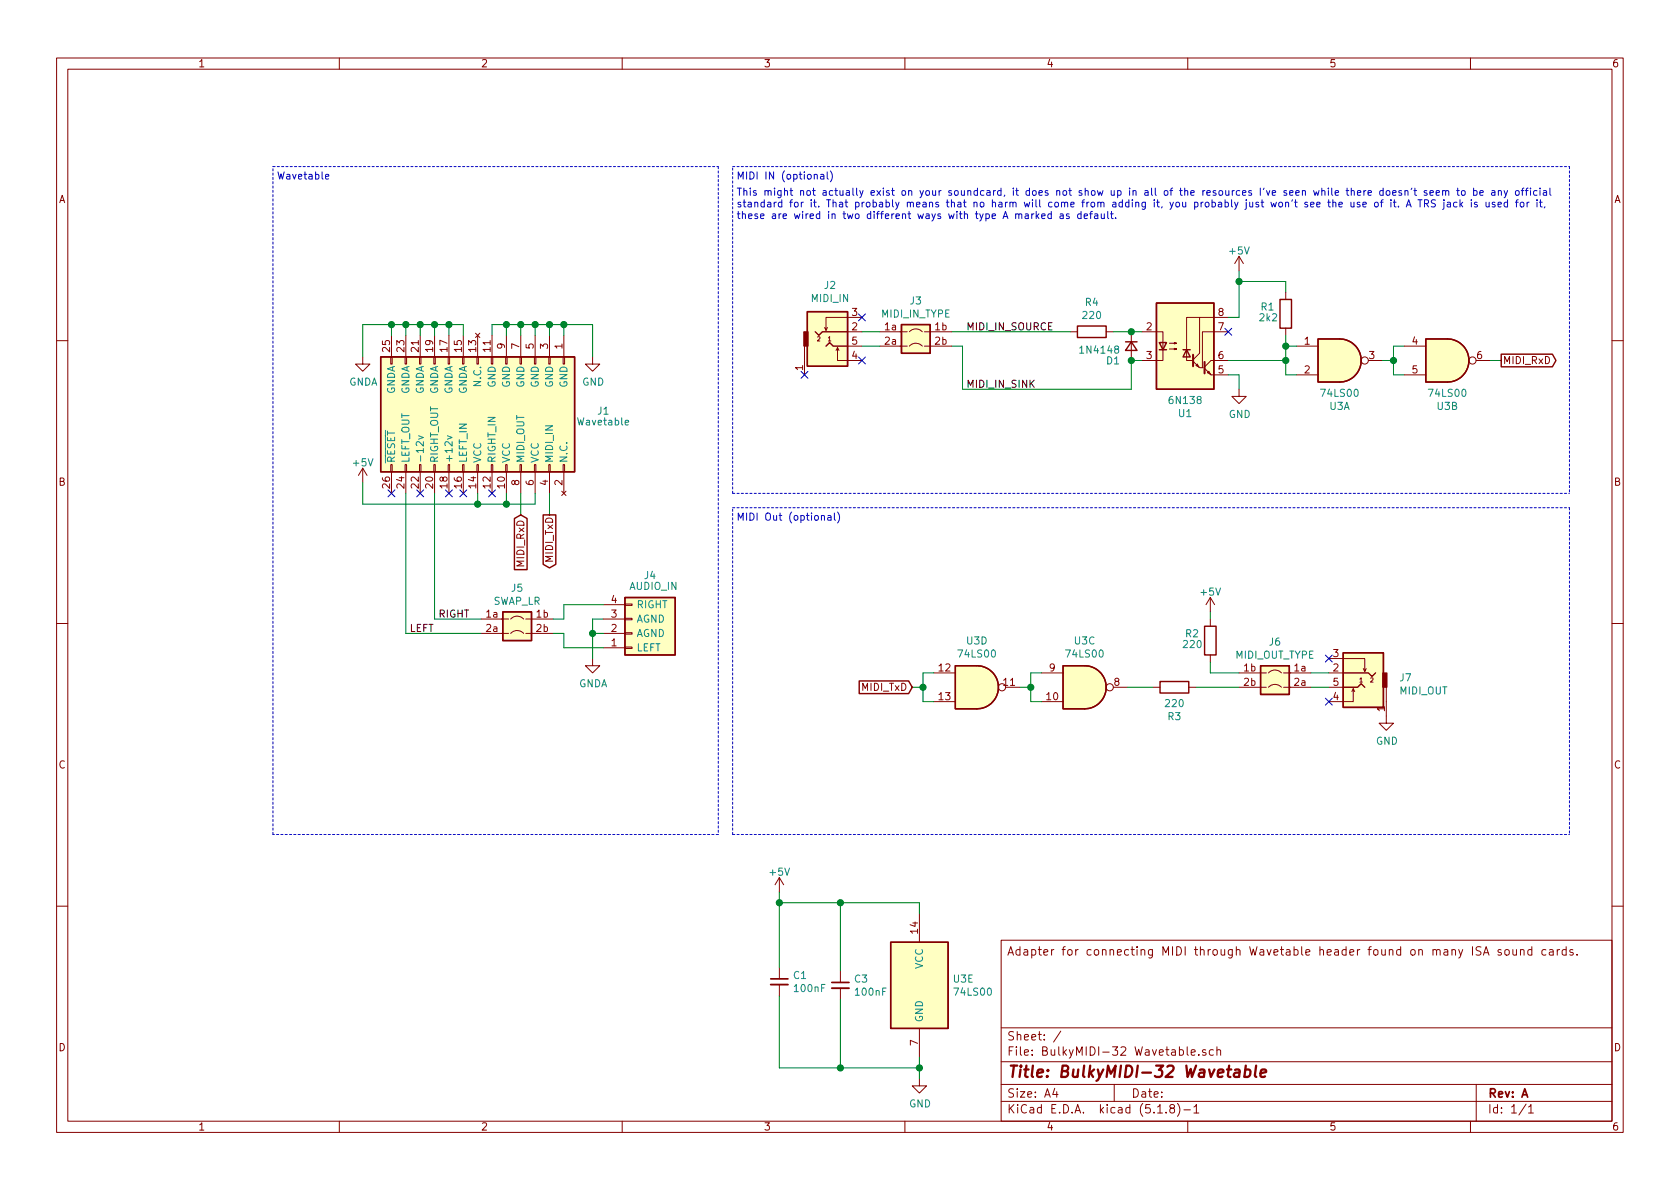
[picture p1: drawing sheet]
EESchema Schematic File Version 4
EELAYER 30 0
EELAYER END
$Descr A4 11693 8268
encoding utf-8
Sheet 1 1
Title "BulkyMIDI-32 Wavetable"
Date ""
Rev "A"
Comp ""
Comment1 ""
Comment2 ""
Comment3 ""
Comment4 "Adapter for connecting MIDI through Wavetable header found on many ISA sound cards."
$EndDescr
$Comp
L Device:C_Small C1
U 1 1
P 5425 6825
F 0 "C1" H 5517 6871 50  0000 L CNN
F 1 "100nF" H 5517 6780 50  0000 L CNN
F 2 "Capacitor_THT:C_Disc_D4.7mm_W2.5mm_P5.00mm" H 5425 6825 50  0001 C CNN
F 3 "~" H 5425 6825 50  0001 C CNN
	1    5425 6825
	1    0    0    -1  
$EndComp
$Comp
L power:+5V #PWR020
U 1 1
P 5425 6200
F 0 "#PWR020" H 5425 6050 50  0001 C CNN
F 1 "+5V" H 5425 6340 50  0000 C CNN
F 2 "" H 5425 6200 50  0000 C CNN
F 3 "" H 5425 6200 50  0000 C CNN
	1    5425 6200
	1    0    0    -1  
$EndComp
Wire Wire Line
	6400 7425 6400 7350
$Comp
L power:+5V #PWR0119
U 1 1
P 8425 4250
F 0 "#PWR0119" H 8425 4100 50  0001 C CNN
F 1 "+5V" H 8425 4390 50  0000 C CNN
F 2 "" H 8425 4250 50  0000 C CNN
F 3 "" H 8425 4250 50  0000 C CNN
	1    8425 4250
	-1   0    0    -1  
$EndComp
$Comp
L Device:R R2
U 1 1
P 8425 4450
F 0 "R2" H 8350 4500 50  0000 R CNN
F 1 "220" H 8375 4425 50  0000 R CNN
F 2 "Resistor_THT:R_Axial_DIN0207_L6.3mm_D2.5mm_P10.16mm_Horizontal" V 8355 4450 50  0001 C CNN
F 3 "~" H 8425 4450 50  0001 C CNN
	1    8425 4450
	1    0    0    -1  
$EndComp
Wire Wire Line
	8425 4250 8425 4300
$Comp
L power:GND #PWR0103
U 1 1
P 6400 7500
F 0 "#PWR0103" H 6400 7250 50  0001 C CNN
F 1 "GND" H 6405 7327 50  0000 C CNN
F 2 "" H 6400 7500 50  0001 C CNN
F 3 "" H 6400 7500 50  0001 C CNN
	1    6400 7500
	1    0    0    -1  
$EndComp
Wire Wire Line
	6400 6275 6400 6350
Wire Wire Line
	5425 6200 5425 6275
Connection ~ 6400 7425
Wire Wire Line
	6400 7425 6400 7500
Wire Notes Line
	10925 1150 10925 3425
Wire Notes Line
	5100 3425 5100 1150
Wire Wire Line
	8425 4675 8425 4600
Text Notes 5125 1250 0    50   ~ 0
MIDI IN (optional)
$Comp
L 74xx:74LS00 U3
U 5 1
P 6400 6850
F 0 "U3" H 6630 6896 50  0000 L CNN
F 1 "74LS00" H 6630 6805 50  0000 L CNN
F 2 "Package_DIP:DIP-14_W7.62mm_Socket_LongPads" H 6400 6850 50  0001 C CNN
F 3 "http://www.ti.com/lit/gpn/sn74ls00" H 6400 6850 50  0001 C CNN
	5    6400 6850
	1    0    0    -1  
$EndComp
$Comp
L 74xx:74LS00 U3
U 3 1
P 7550 4775
F 0 "U3" H 7550 5100 50  0000 C CNN
F 1 "74LS00" H 7550 5009 50  0000 C CNN
F 2 "Package_DIP:DIP-14_W7.62mm_Socket_LongPads" H 7550 4775 50  0001 C CNN
F 3 "http://www.ti.com/lit/gpn/sn74ls00" H 7550 4775 50  0001 C CNN
	3    7550 4775
	1    0    0    -1  
$EndComp
$Comp
L 74xx:74LS00 U3
U 4 1
P 6800 4775
F 0 "U3" H 6800 5100 50  0000 C CNN
F 1 "74LS00" H 6800 5009 50  0000 C CNN
F 2 "Package_DIP:DIP-14_W7.62mm_Socket_LongPads" H 6800 4775 50  0001 C CNN
F 3 "http://www.ti.com/lit/gpn/sn74ls00" H 6800 4775 50  0001 C CNN
	4    6800 4775
	1    0    0    -1  
$EndComp
Text GLabel 3625 3575 3    50   Input ~ 0
MIDI_RxD
Wire Wire Line
	10375 2500 10450 2500
Text GLabel 10450 2500 2    50   Output ~ 0
MIDI_RxD
Wire Wire Line
	8625 1875 8625 1950
Connection ~ 8625 1950
Wire Wire Line
	8950 1950 8625 1950
Wire Wire Line
	8950 2025 8950 1950
Wire Wire Line
	8625 1950 8625 2200
Connection ~ 8950 2400
Wire Wire Line
	8950 2325 8950 2400
$Comp
L Device:R R1
U 1 1
P 8950 2175
F 0 "R1" H 8875 2225 50  0000 R CNN
F 1 "2k2" H 8900 2150 50  0000 R CNN
F 2 "Resistor_THT:R_Axial_DIN0207_L6.3mm_D2.5mm_P10.16mm_Horizontal" V 8880 2175 50  0001 C CNN
F 3 "~" H 8950 2175 50  0001 C CNN
	1    8950 2175
	1    0    0    -1  
$EndComp
Wire Wire Line
	8950 2500 8950 2400
Connection ~ 8950 2500
Wire Wire Line
	8550 2500 8950 2500
Wire Wire Line
	7875 2300 7950 2300
Connection ~ 7875 2300
Wire Wire Line
	7875 2300 7750 2300
Connection ~ 7875 2500
Wire Wire Line
	7875 2700 7875 2500
NoConn ~ 8550 2300
$Comp
L power:+5V #PWR0104
U 1 1
P 8625 1875
F 0 "#PWR0104" H 8625 1725 50  0001 C CNN
F 1 "+5V" H 8625 2015 50  0000 C CNN
F 2 "" H 8625 1875 50  0000 C CNN
F 3 "" H 8625 1875 50  0000 C CNN
	1    8625 1875
	1    0    0    -1  
$EndComp
Wire Wire Line
	8550 2200 8625 2200
$Comp
L power:GND #PWR0105
U 1 1
P 8625 2700
F 0 "#PWR0105" H 8625 2450 50  0001 C CNN
F 1 "GND" H 8630 2527 50  0000 C CNN
F 2 "" H 8625 2700 50  0001 C CNN
F 3 "" H 8625 2700 50  0001 C CNN
	1    8625 2700
	1    0    0    -1  
$EndComp
Wire Wire Line
	8625 2600 8625 2700
Wire Wire Line
	8550 2600 8625 2600
Wire Wire Line
	7950 2500 7875 2500
$Comp
L Isolator:6N138 U1
U 1 1
P 8250 2400
F 0 "U1" H 8250 1933 50  0000 C CNN
F 1 "6N138" H 8250 2024 50  0000 C CNN
F 2 "Package_DIP:DIP-8_W7.62mm_Socket_LongPads" H 8540 2100 50  0001 C CNN
F 3 "http://www.onsemi.com/pub/Collateral/HCPL2731-D.pdf" H 8540 2100 50  0001 C CNN
	1    8250 2400
	1    0    0    -1  
$EndComp
Wire Wire Line
	8950 2400 9025 2400
Wire Wire Line
	8950 2600 8950 2500
Wire Wire Line
	9025 2600 8950 2600
Wire Wire Line
	9700 2500 9700 2400
Connection ~ 9700 2500
Wire Wire Line
	9700 2500 9625 2500
Wire Wire Line
	9700 2400 9775 2400
Wire Wire Line
	9700 2600 9700 2500
Wire Wire Line
	9775 2600 9700 2600
$Comp
L 74xx:74LS00 U3
U 2 1
P 10075 2500
F 0 "U3" H 10075 2183 50  0000 C CNN
F 1 "74LS00" H 10075 2274 50  0000 C CNN
F 2 "Package_DIP:DIP-14_W7.62mm_Socket_LongPads" H 10075 2500 50  0001 C CNN
F 3 "http://www.ti.com/lit/gpn/sn74ls00" H 10075 2500 50  0001 C CNN
	2    10075 2500
	1    0    0    -1  
$EndComp
$Comp
L 74xx:74LS00 U3
U 1 1
P 9325 2500
F 0 "U3" H 9325 2183 50  0000 C CNN
F 1 "74LS00" H 9325 2274 50  0000 C CNN
F 2 "Package_DIP:DIP-14_W7.62mm_Socket_LongPads" H 9325 2500 50  0001 C CNN
F 3 "http://www.ti.com/lit/gpn/sn74ls00" H 9325 2500 50  0001 C CNN
	1    9325 2500
	1    0    0    -1  
$EndComp
$Comp
L Device:R R4
U 1 1
P 7600 2300
F 0 "R4" V 7393 2300 50  0000 C CNN
F 1 "220" V 7484 2300 50  0000 C CNN
F 2 "Resistor_THT:R_Axial_DIN0207_L6.3mm_D2.5mm_P10.16mm_Horizontal" V 7530 2300 50  0001 C CNN
F 3 "~" H 7600 2300 50  0001 C CNN
	1    7600 2300
	0    1    1    0   
$EndComp
$Comp
L Device:D_Small D1
U 1 1
P 7875 2400
F 0 "D1" V 7975 2325 50  0000 R CNN
F 1 "1N4148" V 7900 2325 50  0000 R CNN
F 2 "Diode_THT:D_DO-35_SOD27_P7.62mm_Horizontal" H 7875 2400 50  0001 C CNN
F 3 "~" H 7875 2400 50  0001 C CNN
	1    7875 2400
	0    1    1    0   
$EndComp
Text GLabel 3825 3575 3    50   Output ~ 0
MIDI_TxD
Wire Wire Line
	3625 3575 3625 3425
Wire Wire Line
	3825 3575 3825 3425
$Comp
L Device:R R3
U 1 1
P 8175 4775
F 0 "R3" V 7968 4775 50  0000 C CNN
F 1 "220" V 8059 4775 50  0000 C CNN
F 2 "Resistor_THT:R_Axial_DIN0207_L6.3mm_D2.5mm_P10.16mm_Horizontal" V 8105 4775 50  0001 C CNN
F 3 "~" H 8175 4775 50  0001 C CNN
	1    8175 4775
	0    1    -1   0   
$EndComp
Wire Wire Line
	7250 4675 7175 4675
Wire Wire Line
	7175 4675 7175 4775
Wire Wire Line
	7175 4875 7250 4875
Wire Wire Line
	7175 4775 7100 4775
Connection ~ 7175 4775
Wire Wire Line
	7175 4775 7175 4875
Wire Wire Line
	6500 4675 6425 4675
Wire Wire Line
	6425 4675 6425 4775
Wire Wire Line
	6425 4875 6500 4875
Wire Wire Line
	6425 4775 6350 4775
Connection ~ 6425 4775
Wire Wire Line
	6425 4775 6425 4875
Wire Wire Line
	8625 4675 8425 4675
Text GLabel 6350 4775 0    50   Input ~ 0
MIDI_TxD
Wire Notes Line
	10925 3525 10925 5800
Wire Notes Line
	5100 5800 5100 3525
Text Notes 5125 3625 0    50   ~ 0
MIDI Out (optional)
Wire Notes Line
	5000 1150 5000 5800
Wire Notes Line
	5000 5800 1900 5800
Wire Notes Line
	1900 5800 1900 1150
Wire Notes Line
	1900 1150 5000 1150
$Comp
L Device:C_Small C3
U 1 1
P 5850 6850
F 0 "C3" H 5942 6896 50  0000 L CNN
F 1 "100nF" H 5942 6805 50  0000 L CNN
F 2 "Capacitor_THT:C_Disc_D4.7mm_W2.5mm_P5.00mm" H 5850 6850 50  0001 C CNN
F 3 "~" H 5850 6850 50  0001 C CNN
	1    5850 6850
	1    0    0    -1  
$EndComp
Wire Wire Line
	5425 6925 5425 7425
Wire Wire Line
	5425 7425 5850 7425
Wire Wire Line
	5425 6725 5425 6275
Connection ~ 5425 6275
Wire Wire Line
	5425 6275 5850 6275
Wire Wire Line
	5850 6950 5850 7425
Connection ~ 5850 7425
Wire Wire Line
	5850 7425 6400 7425
Wire Wire Line
	5850 6750 5850 6275
Connection ~ 5850 6275
Wire Wire Line
	5850 6275 6400 6275
Text Notes 1925 1250 0    50   ~ 0
Wavetable
$Comp
L wavetable:Wavetable J1
U 1 1
P 3275 2875
F 0 "J1" H 4200 2900 50  0000 C CNN
F 1 "Wavetable" H 4200 2825 50  0000 C CNN
F 2 "BulkyMIDI-32:Wavetable" V 3325 2925 50  0001 C CNN
F 3 "~" V 3325 2925 50  0001 C CNN
	1    3275 2875
	1    0    0    -1  
$EndComp
Wire Wire Line
	3725 3425 3725 3500
Wire Wire Line
	3725 3500 3525 3500
$Comp
L power:+5V #PWR0101
U 1 1
P 2525 3350
F 0 "#PWR0101" H 2525 3200 50  0001 C CNN
F 1 "+5V" H 2525 3490 50  0000 C CNN
F 2 "" H 2525 3350 50  0000 C CNN
F 3 "" H 2525 3350 50  0000 C CNN
	1    2525 3350
	1    0    0    -1  
$EndComp
Wire Wire Line
	2525 3350 2525 3500
Wire Wire Line
	3525 3425 3525 3500
Connection ~ 3525 3500
Wire Wire Line
	3525 3500 3325 3500
Wire Wire Line
	3325 3425 3325 3500
Connection ~ 3325 3500
Wire Wire Line
	3325 3500 2525 3500
NoConn ~ 2925 3425
NoConn ~ 3125 3425
NoConn ~ 2725 3425
$Comp
L power:GND #PWR0102
U 1 1
P 4125 2475
F 0 "#PWR0102" H 4125 2225 50  0001 C CNN
F 1 "GND" H 4130 2302 50  0000 C CNN
F 2 "" H 4125 2475 50  0001 C CNN
F 3 "" H 4125 2475 50  0001 C CNN
	1    4125 2475
	1    0    0    -1  
$EndComp
Wire Wire Line
	3425 2325 3425 2250
Wire Wire Line
	3425 2250 3525 2250
Wire Wire Line
	4125 2250 4125 2475
Wire Wire Line
	3525 2325 3525 2250
Connection ~ 3525 2250
Wire Wire Line
	3525 2250 3625 2250
Wire Wire Line
	3625 2325 3625 2250
Connection ~ 3625 2250
Wire Wire Line
	3625 2250 3725 2250
Wire Wire Line
	3725 2325 3725 2250
Connection ~ 3725 2250
Wire Wire Line
	3725 2250 3825 2250
Wire Wire Line
	3825 2325 3825 2250
Connection ~ 3825 2250
Wire Wire Line
	3825 2250 3925 2250
Wire Wire Line
	3925 2325 3925 2250
Connection ~ 3925 2250
Wire Wire Line
	3925 2250 4125 2250
$Comp
L power:GNDA #PWR0106
U 1 1
P 2525 2475
F 0 "#PWR0106" H 2525 2225 50  0001 C CNN
F 1 "GNDA" H 2530 2302 50  0000 C CNN
F 2 "" H 2525 2475 50  0001 C CNN
F 3 "" H 2525 2475 50  0001 C CNN
	1    2525 2475
	1    0    0    -1  
$EndComp
Wire Wire Line
	2525 2475 2525 2250
Wire Wire Line
	2525 2250 2725 2250
Wire Wire Line
	3225 2250 3225 2325
Wire Wire Line
	3125 2325 3125 2250
Connection ~ 3125 2250
Wire Wire Line
	3125 2250 3225 2250
Wire Wire Line
	3025 2325 3025 2250
Connection ~ 3025 2250
Wire Wire Line
	3025 2250 3125 2250
Wire Wire Line
	2925 2325 2925 2250
Connection ~ 2925 2250
Wire Wire Line
	2925 2250 3025 2250
Wire Wire Line
	2825 2325 2825 2250
Connection ~ 2825 2250
Wire Wire Line
	2825 2250 2925 2250
Wire Wire Line
	2725 2325 2725 2250
Connection ~ 2725 2250
Wire Wire Line
	2725 2250 2825 2250
NoConn ~ 3225 3425
NoConn ~ 3425 3425
$Comp
L BulkyMIDI:Analog_Audio J4
U 1 1
P 4400 4400
F 0 "J4" H 4525 4000 50  0000 C CNN
F 1 "AUDIO_IN" H 4550 4075 50  0000 C CNN
F 2 "Connector_PinHeader_2.54mm:PinHeader_1x04_P2.54mm_Horizontal" H 4400 4400 50  0001 C CNN
F 3 "~" H 4400 4400 50  0001 C CNN
	1    4400 4400
	1    0    0    1   
$EndComp
Wire Wire Line
	2825 3425 2825 4400
Wire Wire Line
	4200 4300 4125 4300
Wire Wire Line
	4125 4300 4125 4400
Wire Wire Line
	4200 4400 4125 4400
Connection ~ 4125 4400
Wire Wire Line
	4125 4400 4125 4575
$Comp
L power:GNDA #PWR0107
U 1 1
P 4125 4575
F 0 "#PWR0107" H 4125 4325 50  0001 C CNN
F 1 "GNDA" H 4130 4402 50  0000 C CNN
F 2 "" H 4125 4575 50  0001 C CNN
F 3 "" H 4125 4575 50  0001 C CNN
	1    4125 4575
	1    0    0    -1  
$EndComp
Text Label 2850 4400 0    50   ~ 0
LEFT
Text Label 3050 4300 0    50   ~ 0
RIGHT
$Comp
L solder_select:Jumper_4_Swappable J5
U 1 1
P 3550 4300
F 0 "J5" H 3600 4517 50  0000 C CNN
F 1 "SWAP_LR" H 3600 4426 50  0000 C CNN
F 2 "solder_bridge:select_swappable" H 3540 4300 50  0001 C CNN
F 3 "~" H 3540 4300 50  0001 C CNN
	1    3550 4300
	1    0    0    -1  
$EndComp
Wire Wire Line
	3850 4300 3925 4300
Wire Wire Line
	3925 4300 3925 4200
Wire Wire Line
	3925 4200 4200 4200
Wire Wire Line
	3850 4400 3925 4400
Wire Wire Line
	3925 4400 3925 4500
Wire Wire Line
	3925 4500 4200 4500
Wire Wire Line
	3025 3425 3025 4300
Wire Wire Line
	2825 4400 3350 4400
Wire Wire Line
	3025 4300 3350 4300
$Comp
L audio_jack:TRS_3.5mm J2
U 1 1
P 5800 2400
F 0 "J2" H 5778 2825 50  0000 C CNN
F 1 "MIDI_IN" H 5778 2734 50  0000 C CNN
F 2 "audio_jack:PJ-317_IN" H 6050 2500 50  0001 C CNN
F 3 "~" H 6050 2500 50  0001 C CNN
	1    5800 2400
	1    0    0    -1  
$EndComp
$Comp
L solder_select:Jumper_4_Swappable J3
U 1 1
P 6325 2300
F 0 "J3" H 6375 2517 50  0000 C CNN
F 1 "MIDI_IN_TYPE" H 6375 2426 50  0000 C CNN
F 2 "solder_bridge:select_swappable" H 6315 2300 50  0001 C CNN
F 3 "~" H 6315 2300 50  0001 C CNN
	1    6325 2300
	1    0    0    -1  
$EndComp
NoConn ~ 6000 2500
NoConn ~ 6000 2200
NoConn ~ 5600 2600
Wire Wire Line
	6000 2300 6125 2300
Wire Wire Line
	6000 2400 6125 2400
Text Label 6725 2300 0    50   ~ 0
MIDI_IN_SOURCE
Wire Wire Line
	6625 2300 7450 2300
Wire Wire Line
	6625 2400 6700 2400
Wire Wire Line
	6700 2400 6700 2700
Wire Wire Line
	6700 2700 7875 2700
Text Label 6725 2700 0    50   ~ 0
MIDI_IN_SINK
Wire Notes Line
	5100 1150 10925 1150
Wire Notes Line
	5100 3425 10925 3425
Wire Notes Line
	5100 3525 10925 3525
Wire Notes Line
	5100 5800 10925 5800
$Comp
L audio_jack:TRS_3.5mm J7
U 1 1
P 9450 4775
F 0 "J7" H 9162 4843 50  0000 R CNN
F 1 "MIDI_OUT" H 9162 4752 50  0000 R CNN
F 2 "audio_jack:PJ-317_OUT" H 9700 4875 50  0001 C CNN
F 3 "~" H 9700 4875 50  0001 C CNN
	1    9450 4775
	-1   0    0    -1  
$EndComp
$Comp
L solder_select:Jumper_4_Swappable J6
U 1 1
P 8925 4675
F 0 "J6" H 8975 4892 50  0000 C CNN
F 1 "MIDI_OUT_TYPE" H 8975 4801 50  0000 C CNN
F 2 "solder_bridge:select_swappable" H 8915 4675 50  0001 C CNN
F 3 "~" H 8915 4675 50  0001 C CNN
	1    8925 4675
	-1   0    0    -1  
$EndComp
NoConn ~ 9250 4875
NoConn ~ 9250 4575
Wire Wire Line
	9250 4675 9125 4675
Wire Wire Line
	9250 4775 9125 4775
Wire Wire Line
	8325 4775 8625 4775
Wire Wire Line
	7850 4775 8025 4775
$Comp
L power:GND #PWR0108
U 1 1
P 9650 4975
F 0 "#PWR0108" H 9650 4725 50  0001 C CNN
F 1 "GND" H 9655 4802 50  0000 C CNN
F 2 "" H 9650 4975 50  0001 C CNN
F 3 "" H 9650 4975 50  0001 C CNN
	1    9650 4975
	1    0    0    -1  
$EndComp
Text Notes 5125 1525 0    50   ~ 0
This might not actually exist on your soundcard, it does not show up in all of the resources I've seen while there doesn't seem to be any official\nstandard for it. That probably means that no harm will come from adding it, you probably just won't see the use of it. A TRS jack is used for it,\nthese are wired in two different ways with type A marked as default.
$EndSCHEMATC
